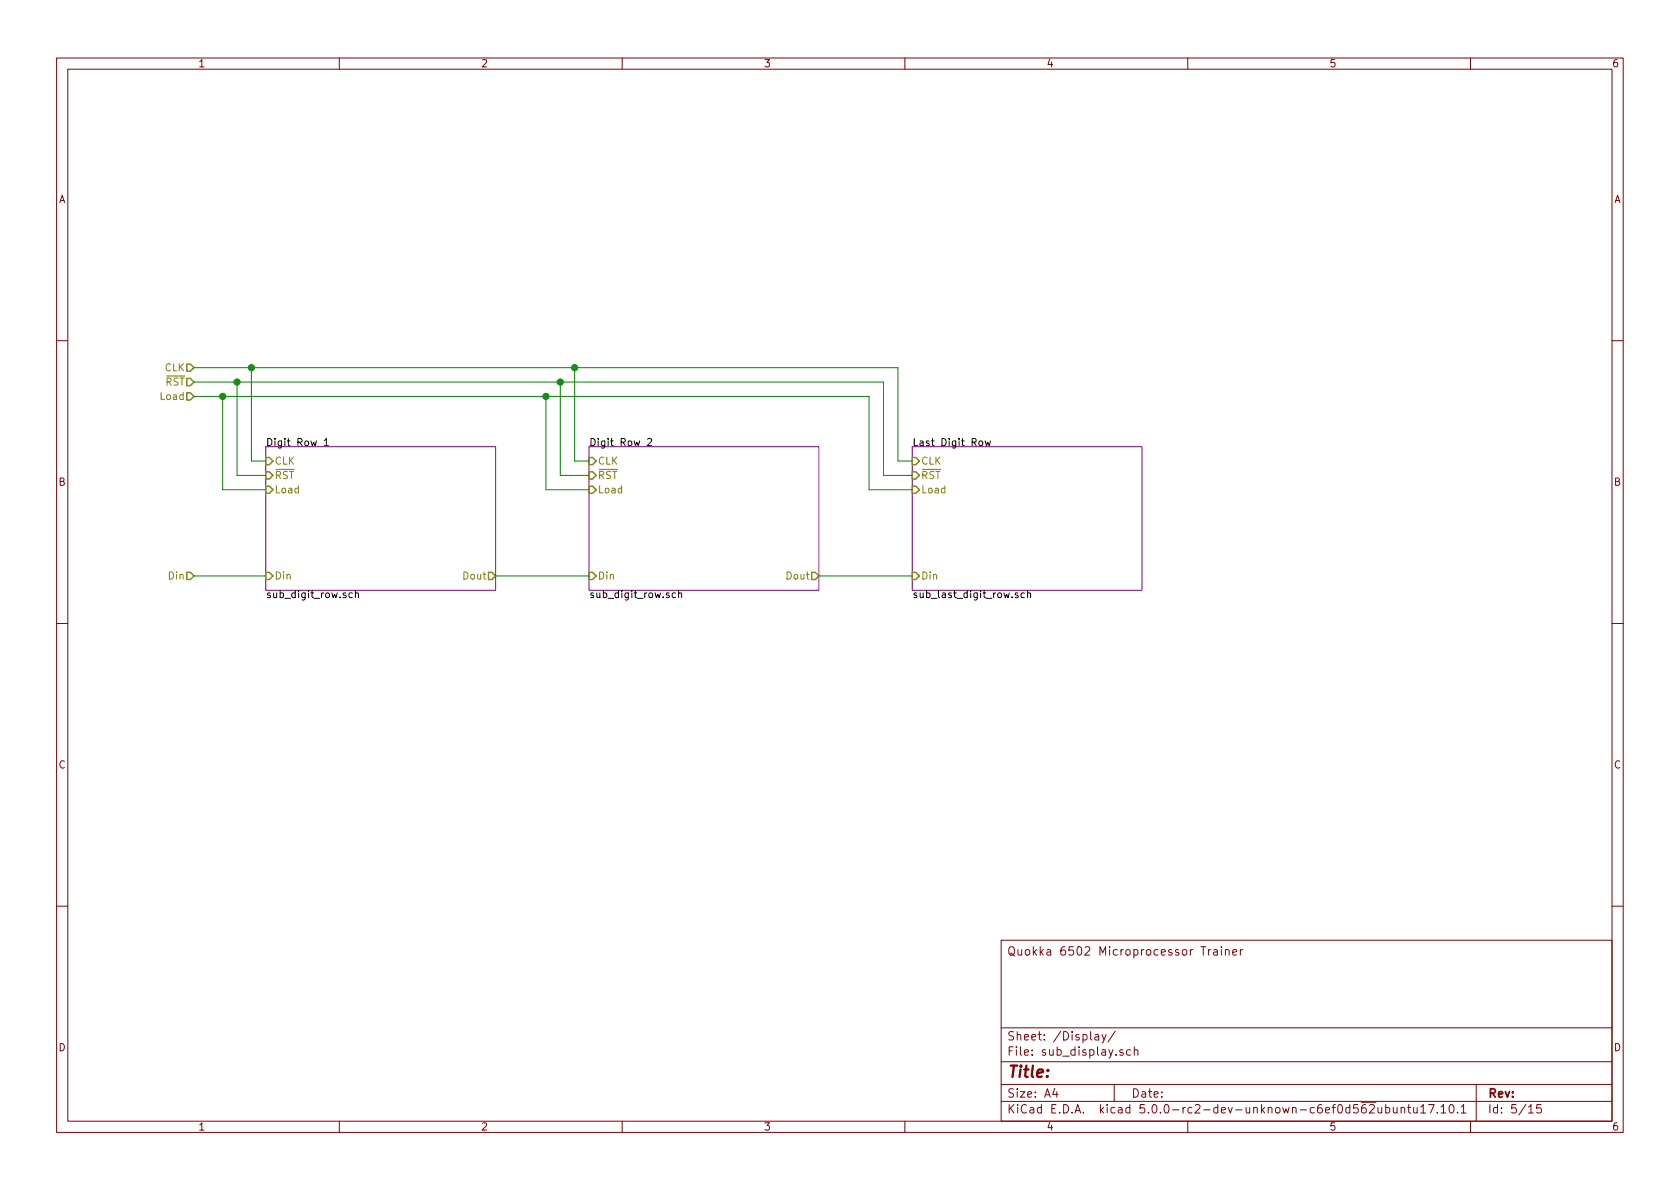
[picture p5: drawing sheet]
EESchema Schematic File Version 4
LIBS:quokka-cache
EELAYER 26 0
EELAYER END
$Descr A4 11693 8268
encoding utf-8
Sheet 5 15
Title ""
Date ""
Rev ""
Comp ""
Comment1 ""
Comment2 ""
Comment3 ""
Comment4 "Quokka 6502 Microprocessor Trainer"
$EndDescr
$Sheet
S 4100 3100 1600 1000
U 5AC1379B
F0 "Digit Row 2" 50
F1 "sub_digit_row.sch" 50
F2 "Din" I L 4100 4000 50 
F3 "Dout" O R 5700 4000 50 
F4 "CLK" I L 4100 3200 50 
F5 "~RST" I L 4100 3300 50 
F6 "Load" I L 4100 3400 50 
$EndSheet
$Sheet
S 1850 3100 1600 1000
U 5AC137A8
F0 "Digit Row 1" 50
F1 "sub_digit_row.sch" 50
F2 "Din" I L 1850 4000 50 
F3 "Dout" O R 3450 4000 50 
F4 "CLK" I L 1850 3200 50 
F5 "~RST" I L 1850 3300 50 
F6 "Load" I L 1850 3400 50 
$EndSheet
$Sheet
S 6350 3100 1600 1000
U 5AC14525
F0 "Last Digit Row" 50
F1 "sub_last_digit_row.sch" 50
F2 "Din" I L 6350 4000 50 
F3 "CLK" I L 6350 3200 50 
F4 "~RST" I L 6350 3300 50 
F5 "Load" I L 6350 3400 50 
$EndSheet
Wire Wire Line
	6350 4000 5700 4000
Wire Wire Line
	4100 4000 3450 4000
Text HLabel 1350 2550 0    50   Input ~ 0
CLK
Text HLabel 1350 2650 0    50   Input ~ 0
~RST
Text HLabel 1350 2750 0    50   Input ~ 0
Load
Wire Wire Line
	1350 2550 1750 2550
Wire Wire Line
	6350 3200 6250 3200
Wire Wire Line
	6250 3200 6250 2550
Wire Wire Line
	4100 3200 4000 3200
Wire Wire Line
	4000 3200 4000 2550
Connection ~ 4000 2550
Wire Wire Line
	4000 2550 6250 2550
Wire Wire Line
	1850 3200 1750 3200
Wire Wire Line
	1750 3200 1750 2550
Connection ~ 1750 2550
Wire Wire Line
	1750 2550 4000 2550
Wire Wire Line
	1350 2650 1650 2650
Wire Wire Line
	1350 2750 1550 2750
Wire Wire Line
	6350 3300 6150 3300
Wire Wire Line
	6150 3300 6150 2650
Wire Wire Line
	6350 3400 6050 3400
Wire Wire Line
	6050 3400 6050 2750
Wire Wire Line
	4100 3300 3900 3300
Wire Wire Line
	3900 3300 3900 2650
Connection ~ 3900 2650
Wire Wire Line
	3900 2650 6150 2650
Wire Wire Line
	4100 3400 3800 3400
Wire Wire Line
	3800 3400 3800 2750
Connection ~ 3800 2750
Wire Wire Line
	3800 2750 6050 2750
Wire Wire Line
	1850 3300 1650 3300
Wire Wire Line
	1650 3300 1650 2650
Connection ~ 1650 2650
Wire Wire Line
	1650 2650 3900 2650
Wire Wire Line
	1850 3400 1550 3400
Wire Wire Line
	1550 3400 1550 2750
Connection ~ 1550 2750
Wire Wire Line
	1550 2750 3800 2750
Text HLabel 1350 4000 0    50   Input ~ 0
Din
Wire Wire Line
	1350 4000 1850 4000
$EndSCHEMATC
